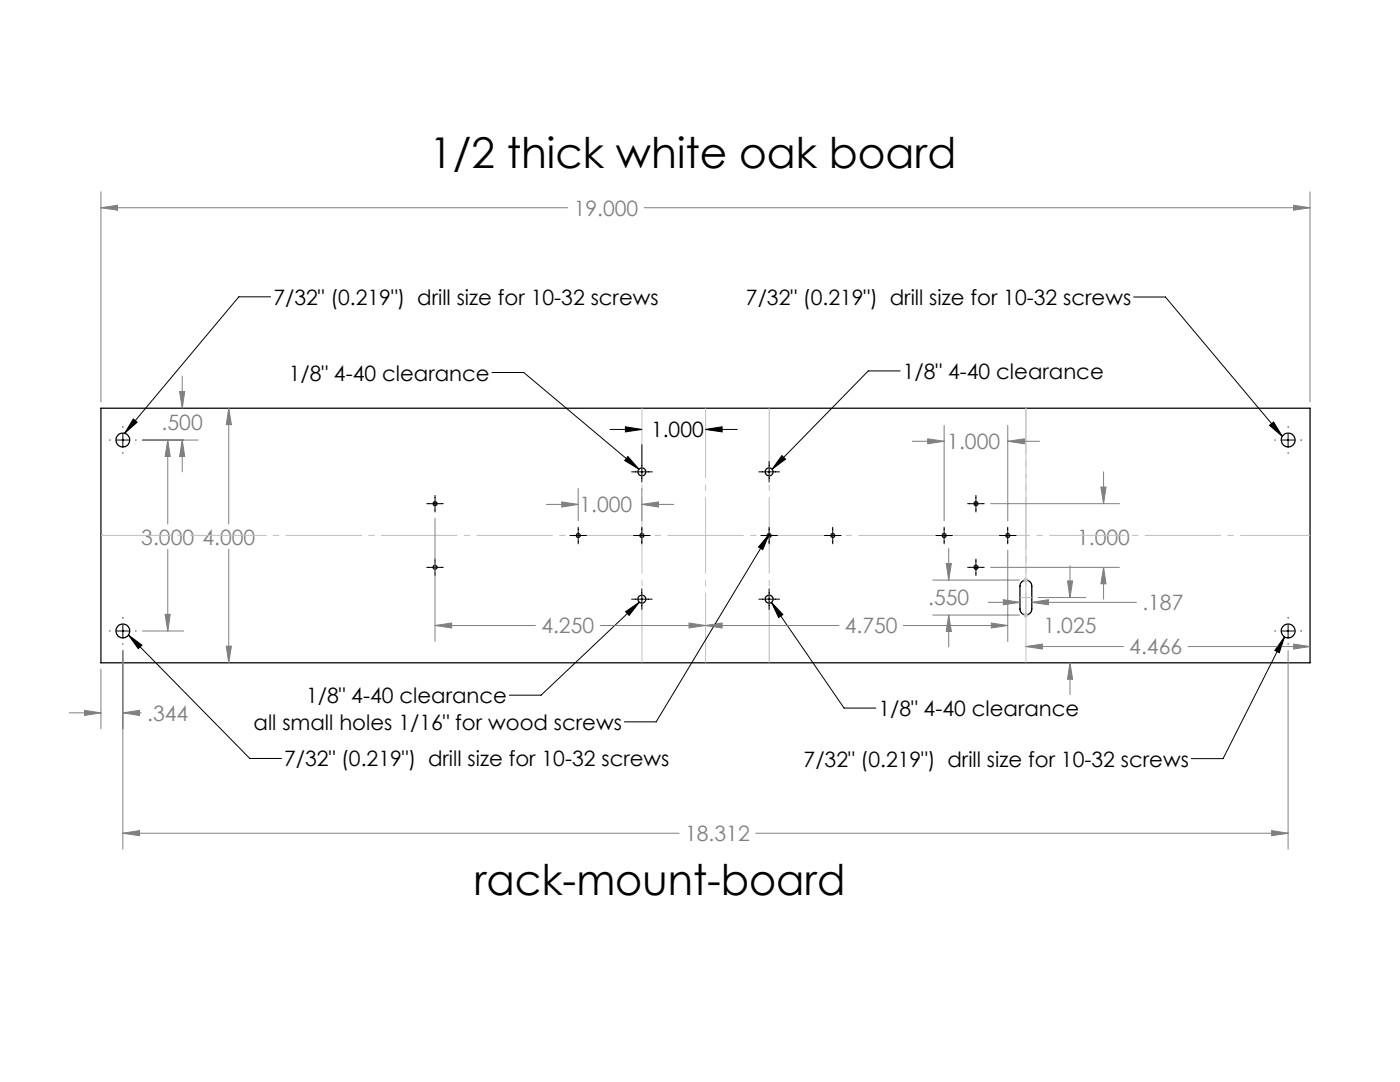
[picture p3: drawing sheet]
<svg xmlns="http://www.w3.org/2000/svg" width="279mm" height="216mm" viewBox="0 0 279 216" stroke-linecap="round" stroke-linejoin="round" font-family="sans-serif">
<g fill="none" stroke="#000" stroke-width=".25">
<path d="M20.1 81.5h241.3v50.8h-241.3zM203.9 116.1a1.17 1.17 0 0 1 1.3-.3 1.17 1.17 0 0 1 .7 1.1v4.6a1.18 1.18 0 0 1-1.2 1.2 1.18 1.18 0 0 1-1.1-1.2v-4.6v-.4z"/>
<circle cx="24.5" cy="87.8" r="1.38"/>
<circle cx="128.1" cy="94.1" r=".79"/>
<circle cx="153.5" cy="94.1" r=".79"/>
<circle cx="257.1" cy="87.8" r="1.38"/>
<circle cx="86.8" cy="100.5" r=".4"/>
<circle cx="86.8" cy="113.2" r=".4"/>
<circle cx="115.4" cy="106.8" r=".4"/>
<circle cx="128.1" cy="119.5" r=".79"/>
<circle cx="128.1" cy="106.8" r=".4"/>
<circle cx="153.5" cy="119.5" r=".79"/>
<circle cx="153.5" cy="106.8" r=".4"/>
<circle cx="166.2" cy="106.8" r=".4"/>
<circle cx="188.4" cy="106.8" r=".4"/>
<circle cx="194.8" cy="100.5" r=".4"/>
<circle cx="194.8" cy="113.2" r=".4"/>
<circle cx="201.1" cy="106.8" r=".4"/>
<circle cx="24.5" cy="125.9" r="1.38"/>
<circle cx="257.1" cy="125.9" r="1.38"/>
</g>
<g fill="none" stroke="#000" stroke-width=".2">
<path d="M54 59.2h-6.3l-22.8 27.3M226.2 59.3h6.4l23.3 27.8M98.2 74.3h6.3l23 19.3M179.6 74h-6.3l-19.2 19.6M21.9 87.8h.1M23.2 87.8h2.6M24.5 85.1v.2M24.5 86.5v2.6M24.5 90.3v.2M26.6 83.6l.8 .6-2.5 2.3zM27.1 87.8h.1M86.8 98.8v3.4"/>
<path d="M121.7 85.7h6.4M124.8 85.2l3.3 .5-3.3 .5zM125.3 91.1l2.2 2.5-2.8-1.7zM126 94.2h4.2M128.1 88.7v7.5M140.8 85.7l3.3-.5v1zM140.8 85.7h6.3M151.4 94.2h4.2M153.5 92.1v4.1M156 90.9l.8 .7-2.7 2zM194.8 98.8v3.4M253.4 84.9l.8-.7 1.7 2.9z"/>
<path d="M254.4 87.8h.1M255.8 87.8h2.5M257.1 85.1v.2M257.1 86.5v2.6M257.1 90.3v.2M259.6 87.8h.2M85.2 100.5h3.3M85.2 113.2h3.3M86.8 111.5v3.4M113.7 106.9h3.4M115.4 105.2v3.3M126 119.6h4.2"/>
<path d="M126.4 106.9h3.4M128.1 105.2v3.3M128.1 117.5v4.1M151.4 119.6h4.2M151.8 106.9h3.4M153.5 105.2v3.3M153.5 117.5v4.1M153.5 106.6l-22.5 37.4h-6.4M153.5 106.6l-1.3 3.1-.8-.6zM164.5 106.9h3.4M166.2 105.2v3.3M186.8 106.9h3.3"/>
<path d="M188.4 105.2v3.3M193.1 100.5h3.3M193.1 113.2h3.3M194.8 111.5v3.4M199.5 106.9h3.3M201.1 105.2v3.3M21.9 125.9h.1M23.2 125.9h2.6M24.5 123.2v.2M24.5 124.6v2.6M24.5 128.4v.2M25.6 126.7l2.7 2-.7 .7z"/>
<path d="M25.6 126.7l24.2 24.6h6.4M27.1 125.9h.1M124.8 122.1l2.8-1.9-2 2.6zM127.6 120.2l-19.6 18.5h-6.4M154 120.2l2.2 2.4-.8 .6zM154 120.2l14.5 21.1h6.3M254.4 125.9h.1M255.8 125.9h2.5M256.4 127.1l-1.1 3.1-.9-.4zM256.4 127.1l-12.3 24.3h-6.4M257.1 123.2v.2M257.1 124.6v2.6"/>
<path d="M257.1 128.4v.2M259.6 125.9h.2"/>
</g>
<g fill="none" stroke="#808080" stroke-width=".2">
<path d="M20.1 38.3v41.9M261.4 38.3v41.9M20.1 41.5l3.4-.5v.9zM20.1 41.5h93.2M128.6 41.5h132.8M258.2 41l3.2 .5-3.2 .4zM35.8 78.1h1.1l-.5 3.4zM36.4 75.1v6.4M28.4 87.8h11.1M33.5 87.8l.5 3.3h-1.1zM33.5 87.8v16.8M36.4 87.8l.5 3.3h-1.1z"/>
<path d="M36.4 87.8v6.4M45.6 81.5l.6 3.2h-1zM45.6 81.5v23.1M115.4 97.5v6.4M128.1 97.5v6.4M182.1 88.1h6.3M185.1 87.6l3.3 .5-3.3 .4zM188.4 84.9v19M201.1 88.1l3.3-.5v.9zM201.1 84.9v19M201.1 88.1h6.4M219.7 97.2h1l-.5 3.3z"/>
<path d="M220.2 94.2v6.3M33.5 109.6v16.3M45.6 109.6v22.7M86.8 103.4v24.6M109 100.6h6.4M112.1 100.2l3.3 .4-3.3 .6zM128.1 100.6l3.3-.4v1zM128.1 100.6h6.3M186.2 115.7h17.2M188.8 112.4h1.1l-.6 3.3zM189.3 109.4v6.3M197.7 100.5h25.7"/>
<path d="M197.7 113.2h25.7M200.2 119.7l3.4 .5-3.4 .5zM201.1 109.8v18.2M207.2 119.2h9.5M213 115.9h1.1l-.6 3.3zM213.5 112.9v6.3M220.2 113.2l.5 3.3h-1zM220.2 113.2v6.4M20.1 133.5v11.9M24.5 129.8v39.6M28.4 125.9h8.3M32.9 122.6h1.1l-.5 3.3z"/>
<path d="M45.2 128.9h1l-.6 3.4zM86.8 124.8l3.3-.5v1zM86.8 124.8h20.1M119.8 124.8h47.6M137.5 124.3l3.3 .5-3.3 .5zM140.8 124.8l3.3-.5v1zM180.3 124.8h20.8M186.2 122.7h17.2M189.3 122.7l.6 3.3h-1.1zM189.3 122.7v6.4M197.2 120.2h6.4M197.8 124.3l3.3 .5-3.3 .5z"/>
<path d="M204.7 129l3.3-.5v1zM204.7 129h19.5M205.9 120.2l3.3-.5v1zM205.9 120.2h20.9M213.5 132.3l.6 3.2h-1.1zM213.5 132.3v6.3M237.1 129h24.3M257.1 129.8v39.6M258.2 128.5l3.2 .5-3.2 .5zM13.8 142.2h6.3M16.9 141.7l3.2 .5-3.2 .6zM24.5 142.2l3.3-.5v1.1z"/>
<path d="M24.5 142.2h3.7M24.5 166.3l3.3-.6v1.1zM24.5 166.3h111M150.8 166.3h106.3M253.8 165.7l3.3 .6-3.3 .5z"/>
</g>
<path d="M204.2 115.7h1M204.4 115.4l.7 .7M204.7 115.3v.9M205.1 115.4l-.7 .7M204.2 122.7h1M204.4 122.4l.7 .7M204.7 122.2v1M205.1 122.4l-.7 .7" fill="none" stroke="#c0c0c0" stroke-width=".2"/>
<path d="M128.1 81.4v50.8M140.8 81.4v50.8M153.5 81.4v50.8M204.7 81.4v50.8M261.5 106.8h-241.3" fill="none" stroke="#c0c0c0" stroke-width=".2" stroke-dasharray="15.2 1.3 1.3 1.3" stroke-dashoffset="1.3" stroke-linecap="butt"/>
<path d="M204.7 122.7v-41.3" fill="none" stroke="#c0c0c0" stroke-width=".2" stroke-dasharray="15.2 1.3 1.3 1.3" stroke-dashoffset="6" stroke-linecap="butt"/>
<path d="M205.9 119.2h-2.3" fill="none" stroke="#c0c0c0" stroke-width=".2" stroke-dasharray="15.2 1.3 1.3 1.3" stroke-linecap="butt"/>
<path d="M26.6 83.6l.8 .6-2.5 2.3zM25.6 126.7l2.7 2-.7 .7zM253.4 84.9l.8-.7 1.7 2.9zM256.4 127.1l-1.1 3.1-.9-.4zM125.3 91.1l2.2 2.5-2.8-1.7zM156 90.9l.8 .7-2.7 2zM124.8 122.1l2.8-1.9-2 2.6zM154 120.2l2.2 2.4-.8 .6zM153.5 106.6l-1.3 3.1-.8-.6z" fill="#000"/>
<path d="M258.2 41l3.2 .5-3.2 .4zM20.1 41.5l3.4-.5v.9zM45.6 81.5l.6 3.2h-1zM45.2 128.9h1l-.6 3.4zM33.5 87.8l.5 3.3h-1.1zM32.9 122.6h1.1l-.5 3.3zM128.1 100.6l3.3-.4v1zM112.1 100.2l3.3 .4-3.3 .6zM185.1 87.6l3.3 .5-3.3 .4zM201.1 88.1l3.3-.5v.9zM219.7 97.2h1l-.5 3.3zM220.2 113.2l.5 3.3h-1zM24.5 142.2l3.3-.5v1.1zM16.9 141.7l3.2 .5-3.2 .6zM36.4 87.8l.5 3.3h-1.1zM35.8 78.1h1.1l-.5 3.4zM24.5 166.3l3.3-.6v1.1zM253.8 165.7l3.3 .6-3.3 .5zM205.9 120.2l3.3-.5v1zM200.2 119.7l3.4 .5-3.4 .5z" fill="#808080"/>
<path d="M140.8 85.7l3.3-.5v1zM124.8 85.2l3.3 .5-3.3 .5z" fill="#000"/>
<path d="M137.5 124.3l3.3 .5-3.3 .5zM86.8 124.8l3.3-.5v1zM197.8 124.3l3.3 .5-3.3 .5zM140.8 124.8l3.3-.5v1zM204.7 129l3.3-.5v1zM258.2 128.5l3.2 .5-3.2 .5zM213 115.9h1.1l-.6 3.3zM213.5 132.3l.6 3.2h-1.1zM188.8 112.4h1.1l-.6 3.3zM189.3 122.7l.6 3.3h-1.1z" fill="#808080"/>
<g font-size="8.5">
<text x="85.7" y="33.6">1/2 thick white oak board</text>
<text x="94.6" y="178.6">rack-mount-board</text>
</g>
<g font-size="4.2" fill="#808080">
<text x="114.5" y="43">19.000</text>
<text x="32.3" y="85.7">.500</text>
<text x="189.1" y="89.6">1.000</text>
<text x="115.7" y="102.2">1.000</text>
<text x="28.2" y="108.7">3.000 4.000</text>
<text x="215" y="108.7">1.000</text>
<text x="185.2" y="120.8">.550</text>
<text x="228" y="121.8">.187</text>
<text x="108" y="126.4">4.250</text>
<text x="168.6" y="126.4">4.750</text>
<text x="208.3" y="126.3">1.025</text>
<text x="225.4" y="130.6">4.466</text>
<text x="29.4" y="143.8">.344</text>
<text x="136.7" y="167.8">18.312</text>
</g>
<g font-size="4.2">
<text x="54.6" y="60.8">7/32&quot; (0.219&quot;) drill size for 10-32 screws</text>
<text x="148.9" y="60.9">7/32&quot; (0.219&quot;) drill size for 10-32 screws</text>
<text x="57.6" y="75.9">1/8&quot; 4-40 clearance</text>
<text x="180.2" y="75.6">1/8&quot; 4-40 clearance</text>
<text x="129.9" y="87.3">1.000</text>
<text x="61.1" y="140.3">1/8&quot; 4-40 clearance</text>
<text x="175.3" y="142.9">1/8&quot; 4-40 clearance</text>
<text x="50.6" y="145.7">all small holes 1/16&quot; for wood screws</text>
<text x="56.7" y="152.9">7/32&quot; (0.219&quot;) drill size for 10-32 screws</text>
<text x="160.4" y="153">7/32&quot; (0.219&quot;) drill size for 10-32 screws</text>
</g>
</svg>
